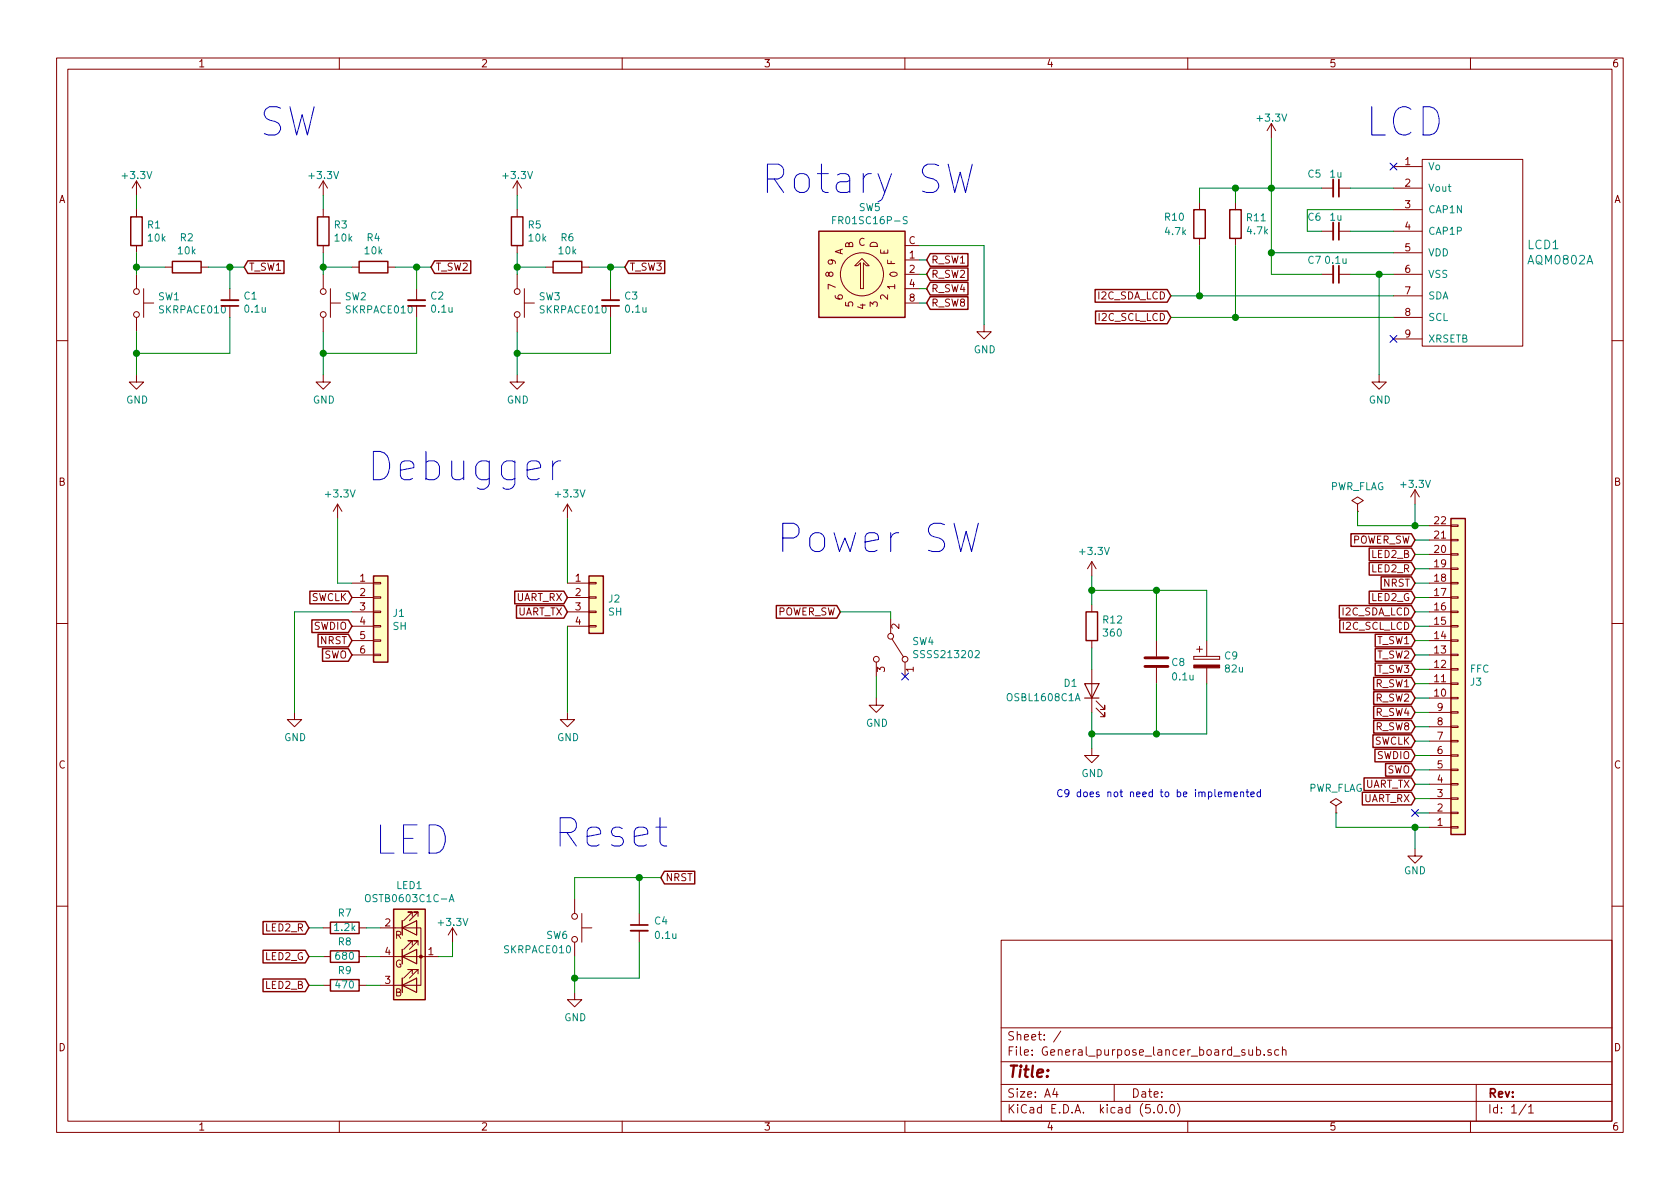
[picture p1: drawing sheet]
EESchema Schematic File Version 4
LIBS:General_purpose_lancer_board_sub-cache
EELAYER 26 0
EELAYER END
$Descr A4 11693 8268
encoding utf-8
Sheet 1 1
Title ""
Date ""
Rev ""
Comp ""
Comment1 ""
Comment2 ""
Comment3 ""
Comment4 ""
$EndDescr
Text Notes 9500 950  0    197  ~ 0
LCD
Text Notes 6800 1350 2    197  ~ 0
Rotary SW
$Comp
L Switch:SW_Coded_SH-7050 SW?
U 1 1
P 6000 1900
AR Path="/5DF71AA4/5DF8E597" Ref="SW?"  Part="1" 
AR Path="/5DF8E597" Ref="SW5"  Part="1" 
F 0 "SW5" H 6055 2367 50  0000 C CNN
F 1 "FR01SC16P-S" H 6055 2276 50  0000 C CNN
F 2 "Footprint:FR01SC16P" H 5700 1450 50  0001 L CNN
F 3 "https://www.nidec-copal-electronics.com/e/catalog/switch/sh-7000.pdf" H 6000 1900 50  0001 C CNN
	1    6000 1900
	1    0    0    -1  
$EndComp
$Comp
L lancer_subbord-rescue:AQM0802A LCD?
U 1 1
P 9300 2900
AR Path="/5DF71AA4/5DF8E59E" Ref="LCD?"  Part="1" 
AR Path="/5DF8E59E" Ref="LCD1"  Part="1" 
F 0 "LCD1" H 10628 4108 60  0000 L CNN
F 1 "AQM0802A" H 10628 4002 60  0000 L CNN
F 2 "Footprint:AQM0802A" H 10250 4850 60  0001 C CNN
F 3 "" H 10250 4850 60  0001 C CNN
	1    9300 2900
	1    0    0    -1  
$EndComp
Text GLabel 6450 1900 2    50   Input ~ 0
R_SW2
Text GLabel 6450 2000 2    50   Input ~ 0
R_SW4
Text GLabel 6450 1800 2    50   Input ~ 0
R_SW1
Text GLabel 6450 2100 2    50   Input ~ 0
R_SW8
$Comp
L power:GND #PWR?
U 1 1
P 6850 2250
AR Path="/5DF71AA4/5DF8E5A9" Ref="#PWR?"  Part="1" 
AR Path="/5DF8E5A9" Ref="#PWR013"  Part="1" 
F 0 "#PWR013" H 6850 2000 50  0001 C CNN
F 1 "GND" H 6855 2077 50  0000 C CNN
F 2 "" H 6850 2250 50  0001 C CNN
F 3 "" H 6850 2250 50  0001 C CNN
	1    6850 2250
	1    0    0    -1  
$EndComp
Wire Wire Line
	6850 2250 6850 1700
Wire Wire Line
	6850 1700 6400 1700
NoConn ~ 9700 2350
NoConn ~ 9700 1150
$Comp
L Device:C_Small C?
U 1 1
P 9300 1600
AR Path="/5DF71AA4/5DF8E5B3" Ref="C?"  Part="1" 
AR Path="/5DF8E5B3" Ref="C6"  Part="1" 
F 0 "C6" V 9200 1450 50  0000 C CNN
F 1 "1u" V 9200 1600 50  0000 C CNN
F 2 "Capacitors_SMD:C_0603" H 9300 1600 50  0001 C CNN
F 3 "~" H 9300 1600 50  0001 C CNN
	1    9300 1600
	0    1    1    0   
$EndComp
$Comp
L Device:C_Small C?
U 1 1
P 9300 1300
AR Path="/5DF71AA4/5DF8E5BA" Ref="C?"  Part="1" 
AR Path="/5DF8E5BA" Ref="C5"  Part="1" 
F 0 "C5" V 9200 1150 50  0000 C CNN
F 1 "1u" V 9200 1300 50  0000 C CNN
F 2 "Capacitors_SMD:C_0603" H 9300 1300 50  0001 C CNN
F 3 "~" H 9300 1300 50  0001 C CNN
	1    9300 1300
	0    1    1    0   
$EndComp
$Comp
L Device:C_Small C?
U 1 1
P 9300 1900
AR Path="/5DF71AA4/5DF8E5C1" Ref="C?"  Part="1" 
AR Path="/5DF8E5C1" Ref="C7"  Part="1" 
F 0 "C7" V 9200 1750 50  0000 C CNN
F 1 "0.1u" V 9200 1900 50  0000 C CNN
F 2 "Capacitors_SMD:C_0603" H 9300 1900 50  0001 C CNN
F 3 "~" H 9300 1900 50  0001 C CNN
	1    9300 1900
	0    1    1    0   
$EndComp
$Comp
L power:GND #PWR?
U 1 1
P 9600 2600
AR Path="/5DF71AA4/5DF8E5C8" Ref="#PWR?"  Part="1" 
AR Path="/5DF8E5C8" Ref="#PWR016"  Part="1" 
F 0 "#PWR016" H 9600 2350 50  0001 C CNN
F 1 "GND" H 9605 2427 50  0000 C CNN
F 2 "" H 9600 2600 50  0001 C CNN
F 3 "" H 9600 2600 50  0001 C CNN
	1    9600 2600
	1    0    0    -1  
$EndComp
$Comp
L power:+3.3V #PWR?
U 1 1
P 8850 950
AR Path="/5DF71AA4/5DF8E5CE" Ref="#PWR?"  Part="1" 
AR Path="/5DF8E5CE" Ref="#PWR015"  Part="1" 
F 0 "#PWR015" H 8850 800 50  0001 C CNN
F 1 "+3.3V" H 8850 1090 50  0000 C CNN
F 2 "" H 8850 950 50  0001 C CNN
F 3 "" H 8850 950 50  0001 C CNN
	1    8850 950 
	1    0    0    -1  
$EndComp
Wire Wire Line
	8850 950  8850 1300
Wire Wire Line
	8850 1300 9200 1300
Wire Wire Line
	9400 1300 9700 1300
Wire Wire Line
	9100 1450 9100 1600
Wire Wire Line
	9100 1600 9200 1600
Wire Wire Line
	9100 1450 9700 1450
Wire Wire Line
	9400 1600 9700 1600
Wire Wire Line
	9700 1900 9600 1900
Wire Wire Line
	9600 1900 9600 2600
Connection ~ 9600 1900
Wire Wire Line
	9600 1900 9400 1900
Wire Wire Line
	9200 1900 8850 1900
Wire Wire Line
	8850 1900 8850 1750
Connection ~ 8850 1300
Wire Wire Line
	9700 1750 8850 1750
Connection ~ 8850 1750
Wire Wire Line
	8850 1750 8850 1300
$Comp
L Device:R R?
U 1 1
P 8350 1550
AR Path="/5DF71AA4/5DF8E5E5" Ref="R?"  Part="1" 
AR Path="/5DF8E5E5" Ref="R10"  Part="1" 
F 0 "R10" H 8100 1600 50  0000 L CNN
F 1 "4.7k" H 8100 1500 50  0000 L CNN
F 2 "Resistors_SMD:R_0603" V 8280 1550 50  0001 C CNN
F 3 "~" H 8350 1550 50  0001 C CNN
	1    8350 1550
	1    0    0    -1  
$EndComp
$Comp
L Device:R R?
U 1 1
P 8600 1550
AR Path="/5DF71AA4/5DF8E5EC" Ref="R?"  Part="1" 
AR Path="/5DF8E5EC" Ref="R11"  Part="1" 
F 0 "R11" H 8670 1596 50  0000 L CNN
F 1 "4.7k" H 8670 1505 50  0000 L CNN
F 2 "Resistors_SMD:R_0603" V 8530 1550 50  0001 C CNN
F 3 "~" H 8600 1550 50  0001 C CNN
	1    8600 1550
	1    0    0    -1  
$EndComp
Wire Wire Line
	8350 1400 8350 1300
Wire Wire Line
	8350 1300 8600 1300
Wire Wire Line
	8600 1400 8600 1300
Connection ~ 8600 1300
Wire Wire Line
	8600 1300 8850 1300
Text GLabel 8150 2050 0    50   Input ~ 0
I2C_SDA_LCD
Text GLabel 8150 2200 0    50   Input ~ 0
I2C_SCL_LCD
Wire Wire Line
	8150 2050 8350 2050
Wire Wire Line
	9700 2200 8600 2200
Wire Wire Line
	8350 1700 8350 2050
Connection ~ 8350 2050
Wire Wire Line
	8350 2050 9700 2050
Wire Wire Line
	8600 1700 8600 2200
Connection ~ 8600 2200
Wire Wire Line
	8600 2200 8150 2200
$Comp
L power:+3.3V #PWR?
U 1 1
P 9850 3500
AR Path="/5DF71AA4/5DF8E609" Ref="#PWR?"  Part="1" 
AR Path="/5DF8E609" Ref="#PWR017"  Part="1" 
F 0 "#PWR017" H 9850 3350 50  0001 C CNN
F 1 "+3.3V" H 9850 3640 50  0000 C CNN
F 2 "" H 9850 3500 50  0001 C CNN
F 3 "" H 9850 3500 50  0001 C CNN
	1    9850 3500
	1    0    0    -1  
$EndComp
$Comp
L power:GND #PWR?
U 1 1
P 9850 5900
AR Path="/5DF71AA4/5DF8E60F" Ref="#PWR?"  Part="1" 
AR Path="/5DF8E60F" Ref="#PWR018"  Part="1" 
F 0 "#PWR018" H 9850 5650 50  0001 C CNN
F 1 "GND" H 9850 5750 50  0000 C CNN
F 2 "" H 9850 5900 50  0001 C CNN
F 3 "" H 9850 5900 50  0001 C CNN
	1    9850 5900
	1    0    0    -1  
$EndComp
Wire Wire Line
	9850 3500 9850 3650
Wire Wire Line
	9850 3650 9950 3650
Wire Wire Line
	9950 5750 9850 5750
Wire Wire Line
	9850 5750 9850 5900
Text GLabel 9850 4250 0    50   Input ~ 0
I2C_SDA_LCD
Text GLabel 9850 4350 0    50   Input ~ 0
I2C_SCL_LCD
Text GLabel 9850 4150 0    50   Input ~ 0
LED2_G
Text GLabel 9850 3850 0    50   Input ~ 0
LED2_B
Text GLabel 9850 3950 0    50   Input ~ 0
LED2_R
Text GLabel 9850 4450 0    50   Input ~ 0
T_SW1
Text GLabel 9850 4550 0    50   Input ~ 0
T_SW2
Text GLabel 9850 4650 0    50   Input ~ 0
T_SW3
Text GLabel 9850 4850 0    50   Input ~ 0
R_SW2
Text GLabel 9850 4950 0    50   Input ~ 0
R_SW4
Text GLabel 9850 4750 0    50   Input ~ 0
R_SW1
Text GLabel 9850 5050 0    50   Input ~ 0
R_SW8
Text GLabel 9850 4050 0    50   Input ~ 0
NRST
Text GLabel 9850 3750 0    50   Input ~ 0
POWER_SW
Wire Wire Line
	9950 3750 9850 3750
Wire Wire Line
	9850 3850 9950 3850
Wire Wire Line
	9950 3950 9850 3950
Wire Wire Line
	9950 4050 9850 4050
Wire Wire Line
	9950 4150 9850 4150
Wire Wire Line
	9950 4250 9850 4250
Wire Wire Line
	9950 4350 9850 4350
Wire Wire Line
	9950 4450 9850 4450
Wire Wire Line
	9950 4550 9850 4550
Wire Wire Line
	9950 4650 9850 4650
Wire Wire Line
	9950 4750 9850 4750
Wire Wire Line
	9950 4850 9850 4850
Text Notes 2600 5950 0    197  ~ 0
LED\n
$Comp
L Device:R R?
U 1 1
P 2400 6450
AR Path="/5DF71AA4/5DF90828" Ref="R?"  Part="1" 
AR Path="/5DF90828" Ref="R7"  Part="1" 
F 0 "R7" V 2500 6450 50  0000 C CNN
F 1 "1.2k" V 2400 6450 50  0000 C CNN
F 2 "Resistors_SMD:R_0603" V 2330 6450 50  0001 C CNN
F 3 "" H 2400 6450 50  0001 C CNN
	1    2400 6450
	0    -1   -1   0   
$EndComp
$Comp
L Device:R R?
U 1 1
P 2400 6650
AR Path="/5DF71AA4/5DF9082F" Ref="R?"  Part="1" 
AR Path="/5DF9082F" Ref="R8"  Part="1" 
F 0 "R8" V 2500 6650 50  0000 C CNN
F 1 "680" V 2400 6650 50  0000 C CNN
F 2 "Resistors_SMD:R_0603" V 2330 6650 50  0001 C CNN
F 3 "" H 2400 6650 50  0001 C CNN
	1    2400 6650
	0    -1   -1   0   
$EndComp
$Comp
L Device:R R?
U 1 1
P 2400 6850
AR Path="/5DF71AA4/5DF90836" Ref="R?"  Part="1" 
AR Path="/5DF90836" Ref="R9"  Part="1" 
F 0 "R9" V 2500 6850 50  0000 C CNN
F 1 "470" V 2400 6850 50  0000 C CNN
F 2 "Resistors_SMD:R_0603" V 2330 6850 50  0001 C CNN
F 3 "" H 2400 6850 50  0001 C CNN
	1    2400 6850
	0    -1   -1   0   
$EndComp
$Comp
L power:+3.3V #PWR?
U 1 1
P 3150 6550
AR Path="/5DF71AA4/5DF9083D" Ref="#PWR?"  Part="1" 
AR Path="/5DF9083D" Ref="#PWR011"  Part="1" 
F 0 "#PWR011" H 3150 6400 50  0001 C CNN
F 1 "+3.3V" H 3150 6690 50  0000 C CNN
F 2 "" H 3150 6550 50  0001 C CNN
F 3 "" H 3150 6550 50  0001 C CNN
	1    3150 6550
	1    0    0    -1  
$EndComp
Wire Wire Line
	3150 6550 3150 6650
Wire Wire Line
	2650 6850 2550 6850
Wire Wire Line
	2550 6650 2650 6650
Wire Wire Line
	2650 6450 2550 6450
Wire Wire Line
	2250 6450 2150 6450
Wire Wire Line
	2150 6650 2250 6650
Wire Wire Line
	2250 6850 2150 6850
$Comp
L shimoharu_library:OSTB0603C1C-A LED?
U 1 1
P 2850 6250
AR Path="/5DF71AA4/5DF9084A" Ref="LED?"  Part="1" 
AR Path="/5DF9084A" Ref="LED1"  Part="1" 
F 0 "LED1" H 2850 6347 50  0000 C CNN
F 1 "OSTB0603C1C-A" H 2850 6256 50  0000 C CNN
F 2 "Footprint:OSTB0603C1C-A" H 2850 6250 50  0001 C CNN
F 3 "" H 2850 6250 50  0001 C CNN
	1    2850 6250
	1    0    0    -1  
$EndComp
Wire Wire Line
	3150 6650 3050 6650
Text GLabel 2150 6650 0    50   Input ~ 0
LED2_G
Text GLabel 2150 6850 0    50   Input ~ 0
LED2_B
Text GLabel 2150 6450 0    50   Input ~ 0
LED2_R
$Comp
L Connector_Generic:Conn_01x04 J?
U 1 1
P 4150 4150
AR Path="/5DF91642/5DF9DC65" Ref="J?"  Part="1" 
AR Path="/5DF9DC65" Ref="J2"  Part="1" 
F 0 "J2" H 4230 4142 50  0000 L CNN
F 1 "SH" H 4230 4051 50  0000 L CNN
F 2 "Connectors_JST:JST_SH_BM04B-SRSS-TB_04x1.00mm_Straight" H 4150 4150 50  0001 C CNN
F 3 "~" H 4150 4150 50  0001 C CNN
	1    4150 4150
	1    0    0    -1  
$EndComp
$Comp
L Connector_Generic:Conn_01x06 J?
U 1 1
P 2650 4250
AR Path="/5DF91642/5DF9DC6C" Ref="J?"  Part="1" 
AR Path="/5DF9DC6C" Ref="J1"  Part="1" 
F 0 "J1" H 2730 4242 50  0000 L CNN
F 1 "SH" H 2730 4151 50  0000 L CNN
F 2 "Connectors_JST:JST_SH_BM06B-SRSS-TB_06x1.00mm_Straight" H 2650 4250 50  0001 C CNN
F 3 "~" H 2650 4250 50  0001 C CNN
	1    2650 4250
	1    0    0    -1  
$EndComp
$Comp
L power:GND #PWR?
U 1 1
P 2050 4950
AR Path="/5DF91642/5DF9DC73" Ref="#PWR?"  Part="1" 
AR Path="/5DF9DC73" Ref="#PWR01"  Part="1" 
F 0 "#PWR01" H 2050 4700 50  0001 C CNN
F 1 "GND" H 2055 4777 50  0000 C CNN
F 2 "" H 2050 4950 50  0001 C CNN
F 3 "" H 2050 4950 50  0001 C CNN
	1    2050 4950
	1    0    0    -1  
$EndComp
$Comp
L power:+3.3V #PWR?
U 1 1
P 2350 3600
AR Path="/5DF91642/5DF9DC79" Ref="#PWR?"  Part="1" 
AR Path="/5DF9DC79" Ref="#PWR04"  Part="1" 
F 0 "#PWR04" H 2350 3450 50  0001 C CNN
F 1 "+3.3V" H 2365 3773 50  0000 C CNN
F 2 "" H 2350 3600 50  0001 C CNN
F 3 "" H 2350 3600 50  0001 C CNN
	1    2350 3600
	1    0    0    -1  
$EndComp
Wire Wire Line
	2350 3600 2350 4050
Wire Wire Line
	2350 4050 2450 4050
Wire Wire Line
	2050 4950 2050 4250
Wire Wire Line
	2050 4250 2450 4250
Text GLabel 2450 4550 0    50   Input ~ 0
SWO
Text GLabel 2450 4450 0    50   Input ~ 0
NRST
Text GLabel 2450 4350 0    50   Input ~ 0
SWDIO
Text GLabel 2450 4150 0    50   Input ~ 0
SWCLK
$Comp
L power:+3.3V #PWR?
U 1 1
P 3950 3600
AR Path="/5DF91642/5DF9DC87" Ref="#PWR?"  Part="1" 
AR Path="/5DF9DC87" Ref="#PWR07"  Part="1" 
F 0 "#PWR07" H 3950 3450 50  0001 C CNN
F 1 "+3.3V" H 3965 3773 50  0000 C CNN
F 2 "" H 3950 3600 50  0001 C CNN
F 3 "" H 3950 3600 50  0001 C CNN
	1    3950 3600
	1    0    0    -1  
$EndComp
Wire Wire Line
	3950 3600 3950 4050
$Comp
L power:GND #PWR?
U 1 1
P 3950 4950
AR Path="/5DF91642/5DF9DC8E" Ref="#PWR?"  Part="1" 
AR Path="/5DF9DC8E" Ref="#PWR08"  Part="1" 
F 0 "#PWR08" H 3950 4700 50  0001 C CNN
F 1 "GND" H 3955 4777 50  0000 C CNN
F 2 "" H 3950 4950 50  0001 C CNN
F 3 "" H 3950 4950 50  0001 C CNN
	1    3950 4950
	1    0    0    -1  
$EndComp
Wire Wire Line
	3950 4350 3950 4950
Text Notes 2550 3350 0    197  ~ 0
Debugger
Text GLabel 3950 4150 0    50   Input ~ 0
UART_RX
Text GLabel 3950 4250 0    50   Input ~ 0
UART_TX
Text GLabel 4600 6100 2    50   Input ~ 0
NRST
$Comp
L Switch:SW_Push SW?
U 1 1
P 4000 6450
AR Path="/5DF91642/5DF9F189" Ref="SW?"  Part="1" 
AR Path="/5DF9F189" Ref="SW6"  Part="1" 
F 0 "SW6" V 4050 6250 50  0000 L CNN
F 1 "SKRPACE010" V 4150 5950 50  0000 L CNN
F 2 "Footprint:SKRPACE010" H 4000 6650 50  0001 C CNN
F 3 "" H 4000 6650 50  0001 C CNN
	1    4000 6450
	0    1    1    0   
$EndComp
$Comp
L Device:C_Small C?
U 1 1
P 4450 6450
AR Path="/5DF91642/5DF9F190" Ref="C?"  Part="1" 
AR Path="/5DF9F190" Ref="C4"  Part="1" 
F 0 "C4" H 4550 6500 50  0000 L CNN
F 1 "0.1u" H 4550 6400 50  0000 L CNN
F 2 "Capacitors_SMD:C_0603" H 4450 6450 50  0001 C CNN
F 3 "~" H 4450 6450 50  0001 C CNN
	1    4450 6450
	1    0    0    -1  
$EndComp
$Comp
L power:GND #PWR?
U 1 1
P 4000 6900
AR Path="/5DF91642/5DF9F197" Ref="#PWR?"  Part="1" 
AR Path="/5DF9F197" Ref="#PWR014"  Part="1" 
F 0 "#PWR014" H 4000 6650 50  0001 C CNN
F 1 "GND" H 4005 6727 50  0000 C CNN
F 2 "" H 4000 6900 50  0001 C CNN
F 3 "" H 4000 6900 50  0001 C CNN
	1    4000 6900
	1    0    0    -1  
$EndComp
Wire Wire Line
	4000 6650 4000 6800
Wire Wire Line
	4000 6250 4000 6100
Wire Wire Line
	4000 6100 4450 6100
Wire Wire Line
	4450 6100 4450 6350
Wire Wire Line
	4450 6550 4450 6800
Wire Wire Line
	4450 6800 4000 6800
Connection ~ 4000 6800
Wire Wire Line
	4000 6800 4000 6900
Wire Wire Line
	4600 6100 4450 6100
Connection ~ 4450 6100
Text Notes 3850 5900 0    197  ~ 0
Reset
$Comp
L Switch:SW_SPDT SW?
U 1 1
P 6200 4500
AR Path="/5DF91642/5DFA2551" Ref="SW?"  Part="1" 
AR Path="/5DFA2551" Ref="SW4"  Part="1" 
F 0 "SW4" V 6154 4648 50  0000 L CNN
F 1 "SSSS213202" V 6245 4648 50  0000 L CNN
F 2 "Footprint:SSSS213202" H 6200 4500 50  0001 C CNN
F 3 "" H 6200 4500 50  0001 C CNN
	1    6200 4500
	0    1    1    0   
$EndComp
Wire Wire Line
	6200 4250 6200 4300
Text GLabel 5850 4250 0    50   Input ~ 0
POWER_SW
Wire Wire Line
	6450 1800 6400 1800
Wire Wire Line
	6400 1900 6450 1900
Wire Wire Line
	6450 2000 6400 2000
Wire Wire Line
	6400 2100 6450 2100
Wire Wire Line
	5850 4250 6200 4250
Wire Wire Line
	9850 4950 9950 4950
Wire Wire Line
	9850 5050 9950 5050
$Comp
L power:GND #PWR012
U 1 1
P 6100 4850
F 0 "#PWR012" H 6100 4600 50  0001 C CNN
F 1 "GND" H 6105 4677 50  0000 C CNN
F 2 "" H 6100 4850 50  0001 C CNN
F 3 "" H 6100 4850 50  0001 C CNN
	1    6100 4850
	1    0    0    -1  
$EndComp
Wire Wire Line
	6100 4700 6100 4850
NoConn ~ 6300 4700
$Comp
L Switch:SW_Push SW1
U 1 1
P 950 2100
F 0 "SW1" V 904 2248 50  0000 L CNN
F 1 "SKRPACE010" V 995 2248 50  0000 L CNN
F 2 "Footprint:SKRPACE010" H 950 2300 50  0001 C CNN
F 3 "" H 950 2300 50  0001 C CNN
	1    950  2100
	0    1    1    0   
$EndComp
$Comp
L power:+3.3V #PWR?
U 1 1
P 950 1350
AR Path="/5DF71AA4/5E46845C" Ref="#PWR?"  Part="1" 
AR Path="/5E46845C" Ref="#PWR02"  Part="1" 
F 0 "#PWR02" H 950 1200 50  0001 C CNN
F 1 "+3.3V" H 950 1490 50  0000 C CNN
F 2 "" H 950 1350 50  0001 C CNN
F 3 "" H 950 1350 50  0001 C CNN
	1    950  1350
	1    0    0    -1  
$EndComp
Wire Wire Line
	950  1350 950  1450
$Comp
L Device:R R1
U 1 1
P 950 1600
F 0 "R1" H 1020 1646 50  0000 L CNN
F 1 "10k" H 1020 1555 50  0000 L CNN
F 2 "Resistors_SMD:R_0603" V 880 1600 50  0001 C CNN
F 3 "~" H 950 1600 50  0001 C CNN
	1    950  1600
	1    0    0    -1  
$EndComp
Wire Wire Line
	950  1750 950  1850
$Comp
L Device:C_Small C1
U 1 1
P 1600 2100
F 0 "C1" H 1508 2054 50  0000 R CNN
F 1 "0.1u" H 1508 2145 50  0000 R CNN
F 2 "Capacitors_SMD:C_0603" H 1600 2100 50  0001 C CNN
F 3 "~" H 1600 2100 50  0001 C CNN
	1    1600 2100
	-1   0    0    1   
$EndComp
$Comp
L Device:R R2
U 1 1
P 1300 1850
F 0 "R2" V 1093 1850 50  0000 C CNN
F 1 "10k" V 1184 1850 50  0000 C CNN
F 2 "Resistors_SMD:R_0603" V 1230 1850 50  0001 C CNN
F 3 "~" H 1300 1850 50  0001 C CNN
	1    1300 1850
	0    1    1    0   
$EndComp
Wire Wire Line
	950  1850 1150 1850
Connection ~ 950  1850
Wire Wire Line
	950  1850 950  1900
Wire Wire Line
	1450 1850 1600 1850
Wire Wire Line
	1600 1850 1600 2000
Wire Wire Line
	1600 2200 1600 2450
Wire Wire Line
	1600 2450 950  2450
Wire Wire Line
	950  2450 950  2300
$Comp
L power:GND #PWR03
U 1 1
P 950 2600
F 0 "#PWR03" H 950 2350 50  0001 C CNN
F 1 "GND" H 955 2427 50  0000 C CNN
F 2 "" H 950 2600 50  0001 C CNN
F 3 "" H 950 2600 50  0001 C CNN
	1    950  2600
	1    0    0    -1  
$EndComp
Wire Wire Line
	950  2450 950  2600
Connection ~ 950  2450
Text GLabel 1700 1850 2    50   Input ~ 0
T_SW1
Wire Wire Line
	1700 1850 1600 1850
Connection ~ 1600 1850
$Comp
L Switch:SW_Push SW2
U 1 1
P 2250 2100
F 0 "SW2" V 2204 2248 50  0000 L CNN
F 1 "SKRPACE010" V 2295 2248 50  0000 L CNN
F 2 "Footprint:SKRPACE010" H 2250 2300 50  0001 C CNN
F 3 "" H 2250 2300 50  0001 C CNN
	1    2250 2100
	0    1    1    0   
$EndComp
$Comp
L power:+3.3V #PWR?
U 1 1
P 2250 1350
AR Path="/5DF71AA4/5E4833AE" Ref="#PWR?"  Part="1" 
AR Path="/5E4833AE" Ref="#PWR05"  Part="1" 
F 0 "#PWR05" H 2250 1200 50  0001 C CNN
F 1 "+3.3V" H 2250 1490 50  0000 C CNN
F 2 "" H 2250 1350 50  0001 C CNN
F 3 "" H 2250 1350 50  0001 C CNN
	1    2250 1350
	1    0    0    -1  
$EndComp
Wire Wire Line
	2250 1350 2250 1450
$Comp
L Device:R R3
U 1 1
P 2250 1600
F 0 "R3" H 2320 1646 50  0000 L CNN
F 1 "10k" H 2320 1555 50  0000 L CNN
F 2 "Resistors_SMD:R_0603" V 2180 1600 50  0001 C CNN
F 3 "~" H 2250 1600 50  0001 C CNN
	1    2250 1600
	1    0    0    -1  
$EndComp
Wire Wire Line
	2250 1750 2250 1850
$Comp
L Device:C_Small C2
U 1 1
P 2900 2100
F 0 "C2" H 2808 2054 50  0000 R CNN
F 1 "0.1u" H 2808 2145 50  0000 R CNN
F 2 "Capacitors_SMD:C_0603" H 2900 2100 50  0001 C CNN
F 3 "~" H 2900 2100 50  0001 C CNN
	1    2900 2100
	-1   0    0    1   
$EndComp
$Comp
L Device:R R4
U 1 1
P 2600 1850
F 0 "R4" V 2393 1850 50  0000 C CNN
F 1 "10k" V 2484 1850 50  0000 C CNN
F 2 "Resistors_SMD:R_0603" V 2530 1850 50  0001 C CNN
F 3 "~" H 2600 1850 50  0001 C CNN
	1    2600 1850
	0    1    1    0   
$EndComp
Wire Wire Line
	2250 1850 2450 1850
Connection ~ 2250 1850
Wire Wire Line
	2250 1850 2250 1900
Wire Wire Line
	2750 1850 2900 1850
Wire Wire Line
	2900 1850 2900 2000
Wire Wire Line
	2900 2200 2900 2450
Wire Wire Line
	2900 2450 2250 2450
Wire Wire Line
	2250 2450 2250 2300
$Comp
L power:GND #PWR06
U 1 1
P 2250 2600
F 0 "#PWR06" H 2250 2350 50  0001 C CNN
F 1 "GND" H 2255 2427 50  0000 C CNN
F 2 "" H 2250 2600 50  0001 C CNN
F 3 "" H 2250 2600 50  0001 C CNN
	1    2250 2600
	1    0    0    -1  
$EndComp
Wire Wire Line
	2250 2450 2250 2600
Connection ~ 2250 2450
Text GLabel 3000 1850 2    50   Input ~ 0
T_SW2
Wire Wire Line
	3000 1850 2900 1850
Connection ~ 2900 1850
$Comp
L Switch:SW_Push SW3
U 1 1
P 3600 2100
F 0 "SW3" V 3554 2248 50  0000 L CNN
F 1 "SKRPACE010" V 3645 2248 50  0000 L CNN
F 2 "Footprint:SKRPACE010" H 3600 2300 50  0001 C CNN
F 3 "" H 3600 2300 50  0001 C CNN
	1    3600 2100
	0    1    1    0   
$EndComp
$Comp
L power:+3.3V #PWR?
U 1 1
P 3600 1350
AR Path="/5DF71AA4/5E486136" Ref="#PWR?"  Part="1" 
AR Path="/5E486136" Ref="#PWR09"  Part="1" 
F 0 "#PWR09" H 3600 1200 50  0001 C CNN
F 1 "+3.3V" H 3600 1490 50  0000 C CNN
F 2 "" H 3600 1350 50  0001 C CNN
F 3 "" H 3600 1350 50  0001 C CNN
	1    3600 1350
	1    0    0    -1  
$EndComp
Wire Wire Line
	3600 1350 3600 1450
$Comp
L Device:R R5
U 1 1
P 3600 1600
F 0 "R5" H 3670 1646 50  0000 L CNN
F 1 "10k" H 3670 1555 50  0000 L CNN
F 2 "Resistors_SMD:R_0603" V 3530 1600 50  0001 C CNN
F 3 "~" H 3600 1600 50  0001 C CNN
	1    3600 1600
	1    0    0    -1  
$EndComp
Wire Wire Line
	3600 1750 3600 1850
$Comp
L Device:C_Small C3
U 1 1
P 4250 2100
F 0 "C3" H 4158 2054 50  0000 R CNN
F 1 "0.1u" H 4158 2145 50  0000 R CNN
F 2 "Capacitors_SMD:C_0603" H 4250 2100 50  0001 C CNN
F 3 "~" H 4250 2100 50  0001 C CNN
	1    4250 2100
	-1   0    0    1   
$EndComp
$Comp
L Device:R R6
U 1 1
P 3950 1850
F 0 "R6" V 3743 1850 50  0000 C CNN
F 1 "10k" V 3834 1850 50  0000 C CNN
F 2 "Resistors_SMD:R_0603" V 3880 1850 50  0001 C CNN
F 3 "~" H 3950 1850 50  0001 C CNN
	1    3950 1850
	0    1    1    0   
$EndComp
Wire Wire Line
	3600 1850 3800 1850
Connection ~ 3600 1850
Wire Wire Line
	3600 1850 3600 1900
Wire Wire Line
	4100 1850 4250 1850
Wire Wire Line
	4250 1850 4250 2000
Wire Wire Line
	4250 2200 4250 2450
Wire Wire Line
	4250 2450 3600 2450
Wire Wire Line
	3600 2450 3600 2300
$Comp
L power:GND #PWR010
U 1 1
P 3600 2600
F 0 "#PWR010" H 3600 2350 50  0001 C CNN
F 1 "GND" H 3605 2427 50  0000 C CNN
F 2 "" H 3600 2600 50  0001 C CNN
F 3 "" H 3600 2600 50  0001 C CNN
	1    3600 2600
	1    0    0    -1  
$EndComp
Wire Wire Line
	3600 2450 3600 2600
Connection ~ 3600 2450
Text GLabel 4350 1850 2    50   Input ~ 0
T_SW3
Wire Wire Line
	4350 1850 4250 1850
Connection ~ 4250 1850
Text Notes 5400 3850 0    197  ~ 0
Power SW
$Comp
L power:PWR_FLAG #FLG0101
U 1 1
P 9450 3550
F 0 "#FLG0101" H 9450 3625 50  0001 C CNN
F 1 "PWR_FLAG" H 9450 3724 50  0000 C CNN
F 2 "" H 9450 3550 50  0001 C CNN
F 3 "~" H 9450 3550 50  0001 C CNN
	1    9450 3550
	1    0    0    -1  
$EndComp
Wire Wire Line
	9450 3550 9450 3650
Wire Wire Line
	9450 3650 9850 3650
Connection ~ 9850 3650
$Comp
L power:PWR_FLAG #FLG0102
U 1 1
P 9300 5650
F 0 "#FLG0102" H 9300 5725 50  0001 C CNN
F 1 "PWR_FLAG" H 9300 5824 50  0000 C CNN
F 2 "" H 9300 5650 50  0001 C CNN
F 3 "~" H 9300 5650 50  0001 C CNN
	1    9300 5650
	1    0    0    -1  
$EndComp
Wire Wire Line
	9300 5650 9300 5750
Wire Wire Line
	9300 5750 9850 5750
Connection ~ 9850 5750
$Comp
L power:+3.3V #PWR019
U 1 1
P 7600 4000
F 0 "#PWR019" H 7600 3850 50  0001 C CNN
F 1 "+3.3V" H 7615 4173 50  0000 C CNN
F 2 "" H 7600 4000 50  0001 C CNN
F 3 "" H 7600 4000 50  0001 C CNN
	1    7600 4000
	1    0    0    -1  
$EndComp
$Comp
L Device:R R12
U 1 1
P 7600 4350
F 0 "R12" H 7670 4396 50  0000 L CNN
F 1 "360" H 7670 4305 50  0000 L CNN
F 2 "Resistors_SMD:R_0603" V 7530 4350 50  0001 C CNN
F 3 "~" H 7600 4350 50  0001 C CNN
	1    7600 4350
	1    0    0    -1  
$EndComp
$Comp
L Device:LED D1
U 1 1
P 7600 4800
F 0 "D1" V 7650 5000 50  0000 R CNN
F 1 "OSBL1608C1A" V 7550 5400 50  0000 R CNN
F 2 "LEDs:LED_0603" H 7600 4800 50  0001 C CNN
F 3 "~" H 7600 4800 50  0001 C CNN
	1    7600 4800
	0    -1   -1   0   
$EndComp
$Comp
L power:GND #PWR020
U 1 1
P 7600 5200
F 0 "#PWR020" H 7600 4950 50  0001 C CNN
F 1 "GND" H 7605 5027 50  0000 C CNN
F 2 "" H 7600 5200 50  0001 C CNN
F 3 "" H 7600 5200 50  0001 C CNN
	1    7600 5200
	1    0    0    -1  
$EndComp
Wire Wire Line
	7600 4000 7600 4100
Wire Wire Line
	7600 4500 7600 4650
Wire Wire Line
	7600 4950 7600 5100
$Comp
L Device:C C8
U 1 1
P 8050 4600
F 0 "C8" H 8150 4600 50  0000 L CNN
F 1 "0.1u" H 8150 4500 50  0000 L CNN
F 2 "Capacitors_SMD:C_0603" H 8088 4450 50  0001 C CNN
F 3 "~" H 8050 4600 50  0001 C CNN
	1    8050 4600
	1    0    0    -1  
$EndComp
$Comp
L Device:CP C9
U 1 1
P 8400 4600
F 0 "C9" H 8518 4646 50  0000 L CNN
F 1 "82u" H 8518 4555 50  0000 L CNN
F 2 "Capacitors_SMD:CP_Elec_5x5.8" H 8438 4450 50  0001 C CNN
F 3 "~" H 8400 4600 50  0001 C CNN
	1    8400 4600
	1    0    0    -1  
$EndComp
Wire Wire Line
	7600 4100 8050 4100
Wire Wire Line
	8400 4100 8400 4450
Connection ~ 7600 4100
Wire Wire Line
	7600 4100 7600 4200
Wire Wire Line
	8400 4750 8400 5100
Wire Wire Line
	8400 5100 8050 5100
Connection ~ 7600 5100
Wire Wire Line
	7600 5100 7600 5200
Wire Wire Line
	8050 4450 8050 4100
Connection ~ 8050 4100
Wire Wire Line
	8050 4100 8400 4100
Wire Wire Line
	8050 4750 8050 5100
Connection ~ 8050 5100
Wire Wire Line
	8050 5100 7600 5100
$Comp
L Connector_Generic:Conn_01x22 J3
U 1 1
P 10150 4750
F 0 "J3" H 10229 4742 50  0000 L CNN
F 1 "FFC" H 10229 4651 50  0000 L CNN
F 2 "Footprint:Molex_FFC_22" H 10150 4750 50  0001 C CNN
F 3 "~" H 10150 4750 50  0001 C CNN
	1    10150 4750
	1    0    0    1   
$EndComp
Text GLabel 9850 5150 0    50   Input ~ 0
SWCLK
Text GLabel 9850 5350 0    50   Input ~ 0
SWO
Text GLabel 9850 5250 0    50   Input ~ 0
SWDIO
Text GLabel 9850 5550 0    50   Input ~ 0
UART_RX
Text GLabel 9850 5450 0    50   Input ~ 0
UART_TX
Wire Wire Line
	9950 5150 9850 5150
Wire Wire Line
	9950 5250 9850 5250
Wire Wire Line
	9950 5350 9850 5350
Wire Wire Line
	9850 5450 9950 5450
Wire Wire Line
	9850 5550 9950 5550
Wire Wire Line
	9850 5650 9950 5650
NoConn ~ 9850 5650
Text Notes 1800 950  0    197  ~ 0
SW
Text Notes 7350 5550 0    50   ~ 0
C9 does not need to be implemented
$EndSCHEMATC
